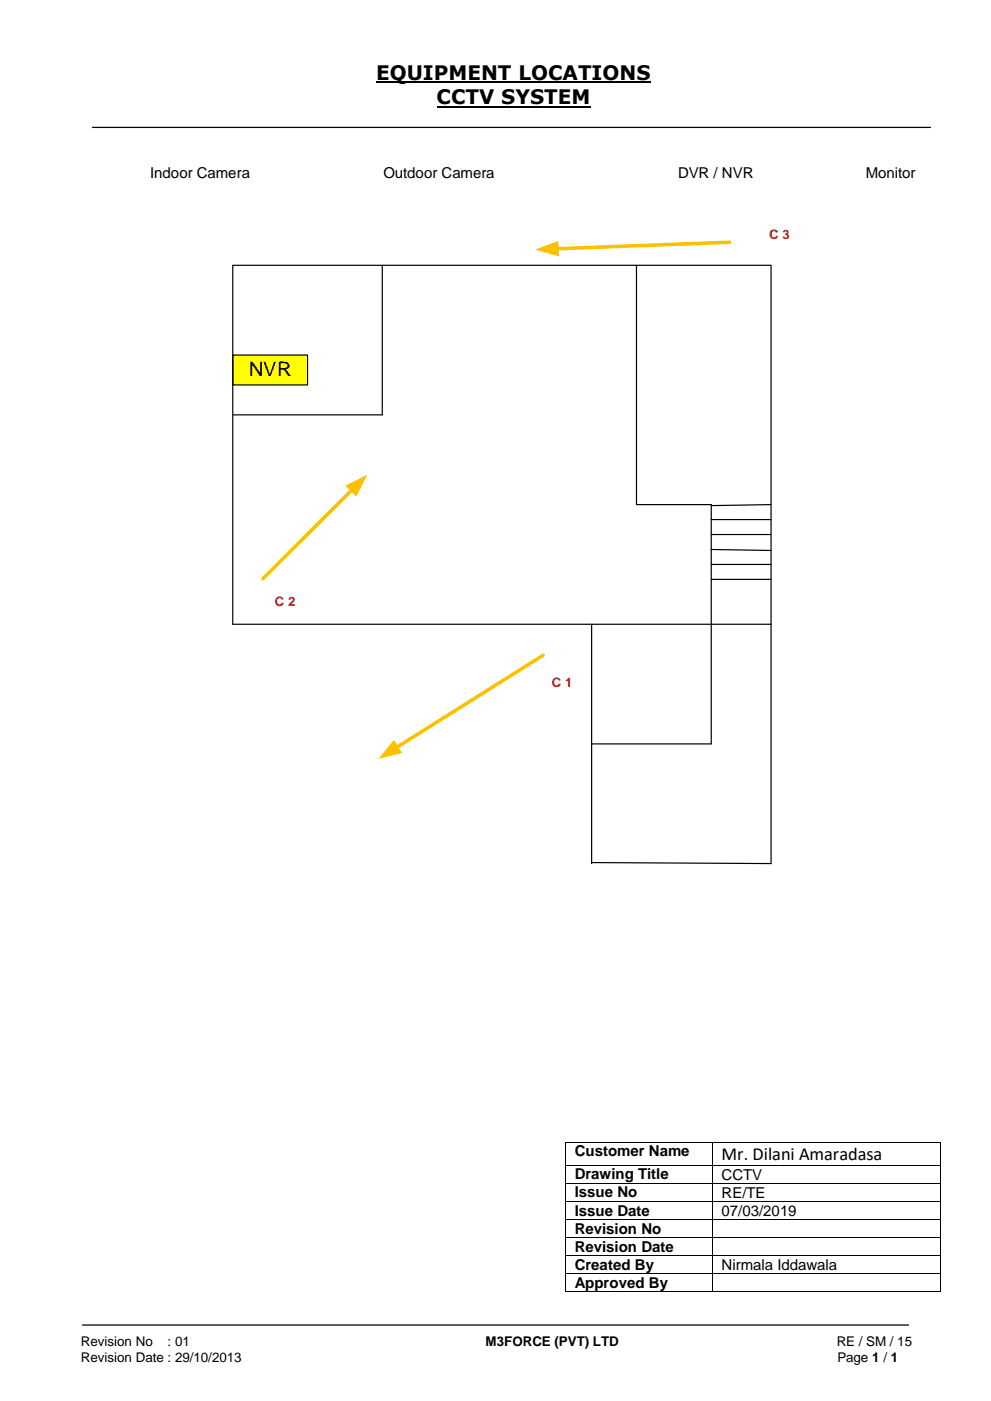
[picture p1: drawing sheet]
<svg xmlns="http://www.w3.org/2000/svg" width="210mm" height="297mm" viewBox="0 0 210 297" stroke-linecap="round" stroke-linejoin="round" font-family="sans-serif">
<path d="M79.7 17.4h58.2M92.6 22.6h32.6" fill="none" stroke="#000" stroke-width=".42"/>
<path d="M19.5 27h177.8M17.4 280.8h175.3" fill="none" stroke="#000" stroke-width=".26"/>
<path d="M81 56.2v31.7h-31.7M134.9 56.2v50.7h15.9v50.8h-25.4M150.8 110.1h12.6M150.8 113.3h12.6M150.8 116.5l12.6 .2M150.8 119.6h12.6M163.4 106.9l-12.6 .3M125.4 132.3h38M150.8 122.8h12.6M125.4 182.8l38 .2" fill="none" stroke="#000" stroke-width=".25"/>
<path d="M154.7 51.3l-36.7 1.4" fill="none" stroke="#ffc000" stroke-width=".76"/>
<path d="M113.5 52.9l4.9-1.8 .1 3.2z" fill="#ffc000"/>
<path d="M74.7 103.8l-19 18.9" fill="none" stroke="#ffc000" stroke-width=".76"/>
<path d="M73.2 102.9l4.7-2.3-2.4 4.7z" fill="#ffc000"/>
<path d="M115.1 138.9l-31.1 19.5" fill="none" stroke="#ffc000" stroke-width=".76"/>
<path d="M83.5 156.8l1.8 2.8-5.1 1.2z" fill="#ffc000"/>
<path d="M49.3 75.2h15.9v6.4h-15.9z" fill-rule="evenodd" fill="#ff0"/>
<path d="M49.3 75.2h15.9v6.4h-15.9zM125.4 183v-50.7h-76.1v-76.1h114.1v126.8" fill="none" stroke="#000" stroke-width=".25"/>
<g fill="#000">
<path d="M119.8 242h.2v.2h-.2z" fill-rule="evenodd"/>
<path d="M119.8 242h.2v.2h-.2z" fill-rule="evenodd"/>
<path d="M119.8 246.9h.2v.2h-.2z" fill-rule="evenodd"/>
<path d="M119.8 250.7h.2v.2h-.2z" fill-rule="evenodd"/>
<path d="M119.8 254.5h.2v.2h-.2z" fill-rule="evenodd"/>
<path d="M119.8 258.4h.2v.2h-.2z" fill-rule="evenodd"/>
<path d="M151 242h.1v.2h-.1z" fill-rule="evenodd"/>
<path d="M151 246.9h.1v.2h-.1z" fill-rule="evenodd"/>
<path d="M151 250.7h.1v.2h-.1z" fill-rule="evenodd"/>
<path d="M151 254.5h.1v.2h-.1z" fill-rule="evenodd"/>
<path d="M151 258.4h.1v.2h-.1z" fill-rule="evenodd"/>
<path d="M199.2 242h.2v.2h-.2z" fill-rule="evenodd"/>
<path d="M199.2 242h.2v.2h-.2z" fill-rule="evenodd"/>
<path d="M199.2 246.9h.2v.2h-.2z" fill-rule="evenodd"/>
<path d="M199.2 250.7h.2v.2h-.2z" fill-rule="evenodd"/>
<path d="M199.2 254.5h.2v.2h-.2z" fill-rule="evenodd"/>
<path d="M199.2 258.4h.2v.2h-.2z" fill-rule="evenodd"/>
<path d="M119.8 262.2h.2v.2h-.2z" fill-rule="evenodd"/>
<path d="M119.8 266.1h.2v.1h-.2z" fill-rule="evenodd"/>
<path d="M119.8 269.9h.2v.1h-.2z" fill-rule="evenodd"/>
<path d="M119.8 273.7h.2v.2h-.2z" fill-rule="evenodd"/>
<path d="M119.8 273.7h.2v.2h-.2z" fill-rule="evenodd"/>
<path d="M151 262.2h.1v.2h-.1z" fill-rule="evenodd"/>
<path d="M151 266.1h.1v.1h-.1z" fill-rule="evenodd"/>
<path d="M151 269.9h.1v.1h-.1z" fill-rule="evenodd"/>
<path d="M151 273.7h.1v.2h-.1z" fill-rule="evenodd"/>
<path d="M199.2 262.2h.2v.2h-.2z" fill-rule="evenodd"/>
<path d="M199.2 266.1h.2v.1h-.2z" fill-rule="evenodd"/>
<path d="M199.2 269.9h.2v.1h-.2z" fill-rule="evenodd"/>
<path d="M199.2 273.7h.2v.2h-.2z" fill-rule="evenodd"/>
<path d="M199.2 273.7h.2v.2h-.2z" fill-rule="evenodd"/>
</g>
<g fill="none" stroke="#000" stroke-width=".21">
<path d="M119.9 242.2v4.7M119.9 247.1v3.6M119.9 250.9v3.6M119.9 254.7v3.7M119.9 258.6v3.6M120 242.1h31M120 247h31M120 250.8h31M120 254.6h31M120 258.5h31M151 242.2v4.7M151 247.1v3.6"/>
<path d="M151 250.9v3.6M151 254.7v3.7M151 258.6v3.6M151.1 242.1h48.1M151.1 247h48.1M151.1 250.8h48.1M151.1 254.6h48.1M151.1 258.5h48.1M199.3 242.2v4.7M199.3 247.1v3.6M199.3 250.9v3.6M199.3 254.7v3.7"/>
<path d="M199.3 258.6v3.6M119.9 262.4v3.7M119.9 266.2v3.7M119.9 270v3.7M120 262.3h31M120 266.1h31M120 270h31M120 273.8h31M151 262.4v3.7M151 266.2v3.7M151 270v3.7M151.1 262.3h48.1"/>
<path d="M151.1 266.1h48.1M151.1 270h48.1M151.1 273.8h48.1M199.3 262.4v3.7M199.3 266.2v3.7M199.3 270v3.7"/>
</g>
<g font-size="4.2">
<text x="79.7" y="16.9">EQUIPMENT LOCATIONS</text>
<text x="92.6" y="22.1">CCTV SYSTEM</text>
<text x="52.8" y="79.7">NVR</text>
</g>
<text font-size="3.9" x="152.9" y="245.8">Mr. Dilani Amaradasa</text>
<g font-size="3.2">
<text x="31.8" y="37.7">Indoor Camera</text>
<text x="81.3" y="37.7">Outdoor Camera</text>
<text x="143.7" y="37.7">DVR / NVR</text>
<text x="183.6" y="37.7">Monitor</text>
<text x="121.8" y="245.1">Customer Name</text>
<text x="121.8" y="250">Drawing Title</text>
<text x="152.9" y="250.1">CCTV</text>
<text x="121.8" y="253.8">Issue No</text>
<text x="121.8" y="257.6">Issue Date</text>
<text x="152.9" y="253.9">RE/TE</text>
<text x="152.9" y="257.7">07/03/2019</text>
<text x="121.8" y="261.4">Revision No</text>
<text x="121.8" y="265.3">Revision Date</text>
<text x="121.8" y="269.1">Created By</text>
<text x="152.9" y="269.2">Nirmala Iddawala</text>
<text x="121.8" y="272.9">Approved By</text>
</g>
<g font-size="2.8" fill="#f00">
<text x="163" y="50.7">C 3</text>
<text x="58.3" y="128.5">C 2</text>
<text x="117" y="145.6">C 1</text>
</g>
<g font-size="2.8">
<text x="17.1" y="285.4">Revision No</text>
<text x="35.5" y="285.4">: 01</text>
<text x="102.9" y="285.4">M3FORCE (PVT) LTD</text>
<text x="177.4" y="285.4">RE / SM / 15</text>
<text x="17.1" y="288.6">Revision Date : 29/10/2013</text>
<text x="177.5" y="288.6">Page 1 / 1</text>
</g>
</svg>
